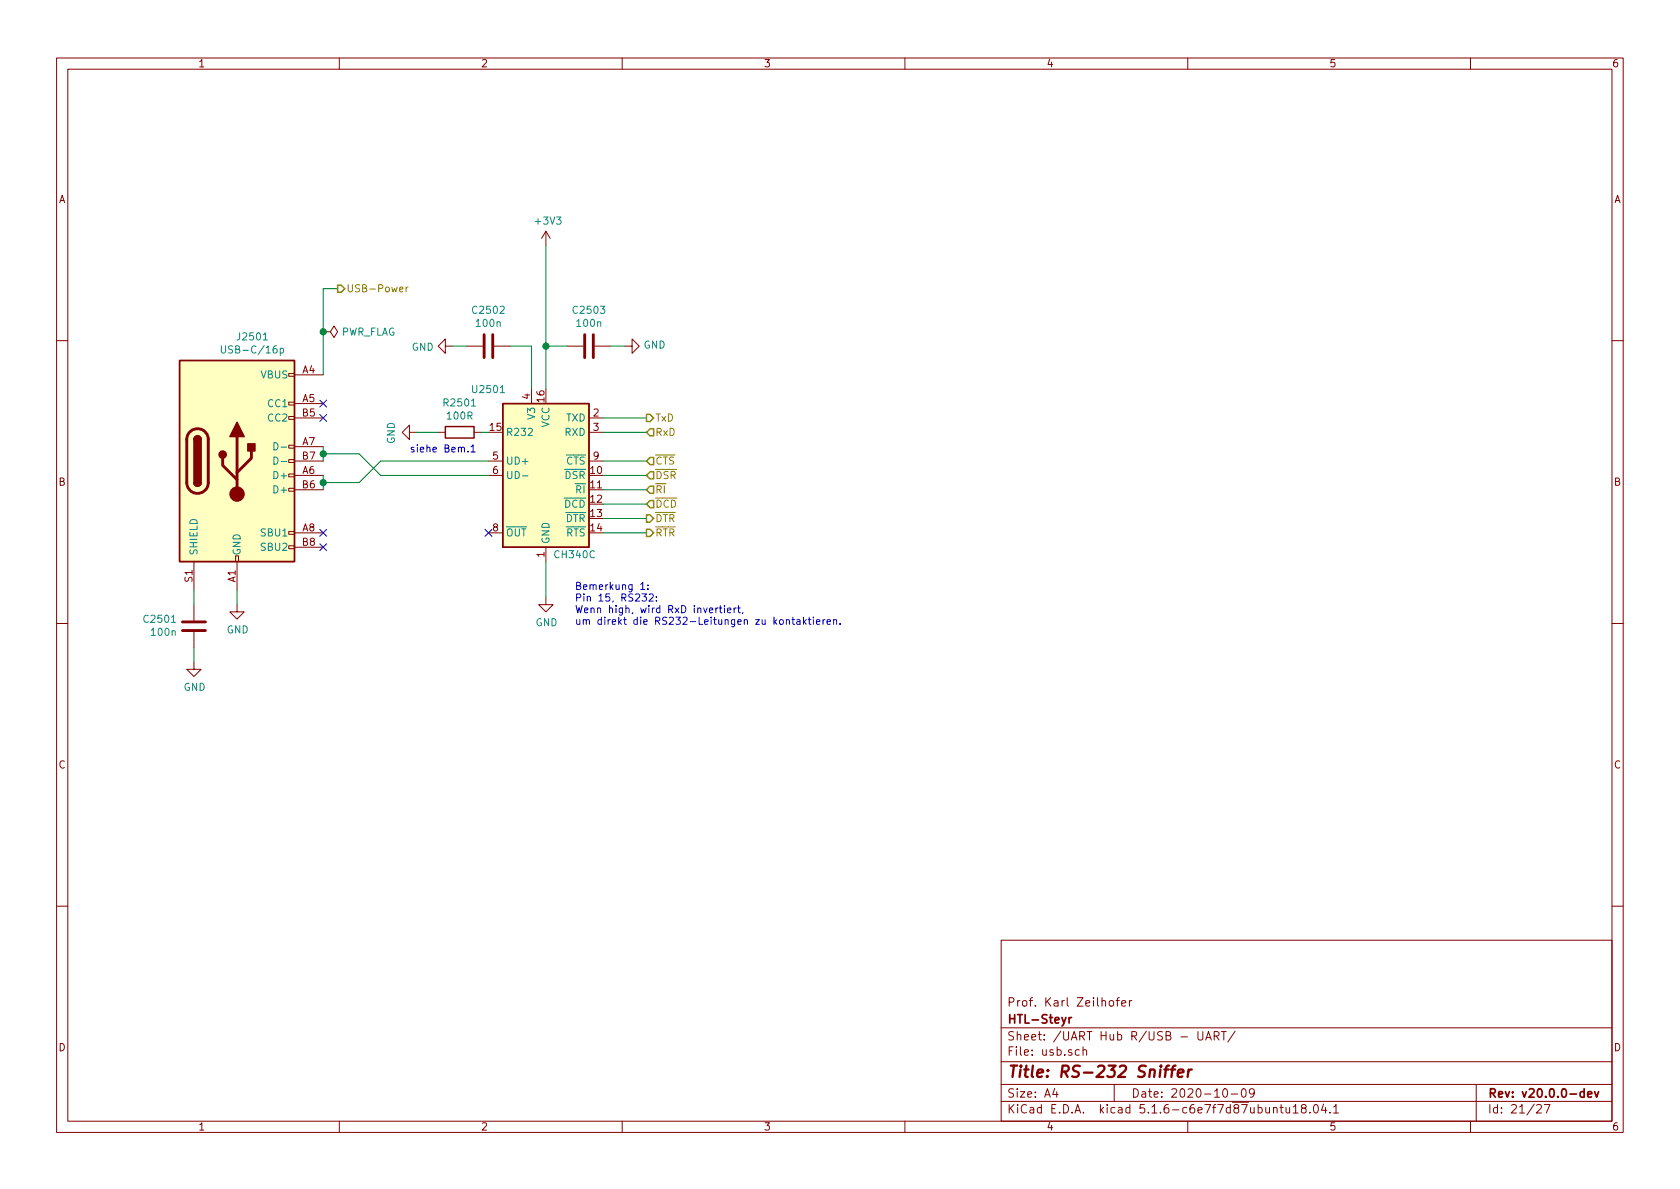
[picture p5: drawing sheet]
<svg xmlns="http://www.w3.org/2000/svg" width="297mm" height="210mm" viewBox="0 0 297 210" stroke-linecap="round" stroke-linejoin="round" font-family="sans-serif">
<g fill="none" stroke="#840000" stroke-width=".18">
<path d="M10 10.3h277v189.9h-277zM12 12.2h273v186.1h-273zM60 10.3v1.9M110 10.3v1.9M160 10.3v1.9M210 10.3v1.9M260 10.3v1.9M57.1 58.7h1.3l.7-1 .6 1-.6 1-.7-1M57.1 58.7h.1M96.5 40.9l-.7 1.3M96.5 40.9v2.5M96.5 40.9l.8 1.3"/>
<path d="M10 60.2h2M51.1 78.7h1v.5h-1zM51.1 73.7h1v.5h-1zM51.1 71.1h1v.5h-1zM51.1 66h1v.5h-1zM52.1 66.3h5M52.1 71.4h5M52.1 79h5M52.1 73.9h5M72.4 76.4v-1.2l-1.3 1.2 1.3 1.3v-1.3h1.3M77.5 76.4h1.2M78.7 61.2v-1.3l-1.2 1.3 1.2 1.3v-1.3h1.3"/>
<path d="M82.5 61.2h2.8M83.8 76.4h1.3M87.4 61.2h2.8M94 68.8v2.6M100.3 61.2h2.8M104.1 76.4h2.6M104.1 73.9h2.6M105.2 61.2h2.7M110.5 61.2h1.3v-1.3l1.2 1.3-1.2 1.3v-1.3M285 60.2h2M34.3 99.3v5.1M41.7 98.3h.5v1h-.5z"/>
<path d="M41.9 99.3v5.1M51.1 96.5h1v.5h-1zM51.1 94h1v.5h-1zM51.1 86.4h1v.5h-1zM51.1 83.8h1v.5h-1zM51.1 81.3h1v.5h-1zM52.1 84.1h5M52.1 94.2h5M52.1 86.6h5M52.1 81.5h5M52.1 96.8h5M86.4 84.1h2.5"/>
<path d="M86.4 94.2h2.5M86.4 81.5h2.5M96.5 96.8v2.5M104.1 81.5h2.6M10 110.3h2M34.3 117.1v1.3h1.3l-1.3 1.2-1.3-1.2h1.3M34.3 106.9v2.8M34.3 111.8v2.7M41.9 106.9v1.3h1.3l-1.3 1.3-1.3-1.3h1.3M96.5 105.7v1.2h1.3l-1.3 1.3-1.3-1.3h1.3M285 110.3h2M10 160.2h2"/>
<path d="M177 166.3h108v32h-108zM196.2 177.1l.2-.2 .4 .2 .1 .5-.1 .2-.4 .1-.2-.1zM197.3 176.9h.6M197.9 176.4l-.3 .1v.2v1.2M198.3 177.4l.8-.1-.1-.3-.4-.1-.3 .2 .1 .7h.6M199.7 176.9v1M200.1 176.9l-.3 .1-.1 .2M285 160.2h2M60 198.3v1.9M110 198.3v1.9M160 198.3v1.9M177 194.8h108"/>
<path d="M177 191.8h108M177 187.8h108M177 181.8h108M186.5 192.5l-.4 1h1M186.8 193v1M190.8 185.7l-.4-.1-.3 .3 .1 .6 .2 .1 .4-.1M191.5 185.7l.2-.1 .3 .1 .1 .9M191.5 185.1v1.5M197 191.8v3M210 198.3v1.9M211.8 182.4v1.2l.3 .3 .4-.1 .2-.2v-1.2M213.2 183.9l.5-1.5 .5 1.5"/>
<path d="M213.3 183.5h.7M214.7 183.2l.7-.1 .1-.2v-.3l-.3-.2h-.5v1.5M215 183.2l.5 .7M216 182.4h.8M216.3 192.7l.4-.2a.94 .94 0 0 1 0 1.5 .79 .79 0 0 1-.4-1.3zM216.4 182.4v1.5M217.7 193.5h1.1M218.4 182.3l-1.3 2M219.6 192.7l.4-.2a.94 .94 0 0 1 0 1.5 .82 .82 0 0 1-.4-1.3zM221.8 193.2l-.3 .3h-.3l-.3-.3v-.4l.2-.2 .4-.1 .2 .2a1.13 1.13 0 0 1-.2 1.2l-.4 .1M225.2 196l.2-.2 .3 .1 .1 .9M226.3 195.8h.6"/>
<path d="M226.5 195.3v1.3l.4 .2M227.4 195.8l.1 .9 .3 .1 .2-.1M228 195.8v1M228.7 195.8l.4-.5v1.5M228.7 196.8h.8M230.4 196l-.3-.2v-.3a.48 .48 0 0 1 .8 0l-.1 .4-.7 .2v.4l.3 .3h.3l.2-.3v-.4l-.2-.1M231.6 196.7v.1M232.4 195.4l.2-.1a.8 .8 0 0 1 .5 .8 .8 .8 0 0 1-.5 .7 1 1 0 0 1-.2-1.4zM234 195.2l-.3 1.1h.9M234.4 195.8v1M235.2 196.7v.1M235.8 195.8l.4-.5v1.5"/>
<path d="M235.8 196.8h.9M260 198.3v1.9M261 191.8v6.5M271.7 195.5l.2-.2h.4l.2 .5-.9 1h.9M273 195.3h1l-.6 1.5"/>
</g>
<path d="M189 179.9v1M189.5 179.9l-.5 .3M280.1 193.1l-.4-.1-.3 .3 .1 .6 .2 .1 .4-.1M280.1 192.5v1.5M280.7 193.5l.8-.1-.1-.3-.5-.1-.2 .2 .1 .7h.6M281.9 193l.4 1 .4-1" fill="none" stroke="#840000" stroke-width=".3"/>
<path d="M205.9 189.1h.7M206.7 188.4l-.4 .1-.1 .2-.2 1.7M207 189.1h.8M207.8 188.4l-.3 .1-.2 .2-.2 1.7M208.3 189.8l.9-.2v-.4h-.8l-.2 1 .3 .2 .5-.1M210.2 189.1l-.2 1.3M210.7 189.1a.54 .54 0 0 0-.6 .4" fill="none" stroke="#840000" stroke-width=".41"/>
<path d="M85.6 59.2v4M87.1 59.2v4M103.4 59.2v4M104.9 59.2v4M33.6 76.4a1.89 1.89 0 0 1 2.1-.5 1.89 1.89 0 0 1 1.1 1.8v7.6a1.9 1.9 0 0 1-1.9 1.9 1.9 1.9 0 0 1-1.9-1.9v-7.7l.1-.5zM41.9 77.2v10.2M44.4 79.8v1.2l-2.5 2.6M39.4 81v1.3l2.5 2.5M32.3 110h4M32.3 111.5h4" fill="none" stroke="#840000" stroke-width=".51"/>
<path d="M31.7 63.7h20.4v35.6h-20.4zM34.3 77.7a.63 .63 0 0 1 .6-.6 .63 .63 0 0 1 .7 .6M78.7 75.4h5.1v2.1h-5.1zM88.9 71.4h15.2v25.4h-15.2zM34.3 85.3a.63 .63 0 0 0 .6 .7 .63 .63 0 0 0 .7-.7" fill="none" stroke="#840000" stroke-width=".25"/>
<g fill="#ffffc2" stroke="#ffffc2" stroke-width=".18">
<path d="M31.7 63.7h20.4v35.6h-20.4z"/>
<path d="M88.9 71.4h15.2v25.4h-15.2z"/>
</g>
<g fill="#840000" stroke="#840000" stroke-width=".25">
<path d="M34.3 85.3h1.3a.63 .63 0 0 1-.7 .7 .63 .63 0 0 1-.6-.7z"/>
<path d="M34.5 77.3a.63 .63 0 0 1 .7-.2 .63 .63 0 0 1 .4 .6h-1.3z"/>
<path d="M34.3 77.7h1.3v7.6h-1.3z"/>
<path d="M43.8 78.5h1.3v1.3h-1.3z"/>
<path d="M41.9 74.7l1.3 2.5h-2.6z"/>
<circle cx="39.4" cy="80.4" r=".63"/>
</g>
<circle cx="41.9" cy="87.4" r="1.27" fill="#840000" stroke="#840000" stroke-width=".18"/>
<path d="M39.1 61.2v1l.3 .2h.4l.1-.2v-1M46.6 60.1h.7M48.4 78.3a.64 .64 0 0 1 .8 .6 .64 .64 0 0 1-.8 .6zM49.6 61.6h.3l.2 .2-.1 .6h-.4M49.6 61.6v1.3M49.7 79.1h1M48.4 80.8a.64 .64 0 0 1 .8 .7 .64 .64 0 0 1-.8 .6zM49.7 81.6h1M92.4 84.1h.9" fill="none" stroke="#008484" stroke-width=".18"/>
<g fill="none" stroke="#008400" stroke-width=".18">
<path d="M59.7 51h-2.6v15.3M96.5 43.4v25.4M57.1 79v2.5M73.7 76.4h3.8M80 61.2h2.5M85.1 76.4h1.3M90.2 61.2h3.8v7.6M96.5 61.2h3.8M106.7 73.9h7.6M106.7 76.4h7.6M107.9 61.2h2.6M57.1 80.3h6.4l3.8 3.8h19.1"/>
<path d="M57.1 84.1v2.5M86.4 81.5h-19.1l-3.8 3.8h-6.4M96.5 99.3v6.4M106.7 91.7h7.6M106.7 89.1h7.6M106.7 86.6h7.6M106.7 84.1h7.6M106.7 81.5h7.6M106.7 94.2h7.6M34.3 104.4v2.5M34.3 114.5v2.6M41.9 104.4v2.5"/>
</g>
<path d="M59.7 50.4h.6l.7 .6-.7 .7h-.6zM114.3 73.3h.6l.7 .6-.7 .6h-.6zM114.9 75.8h.7v1.3h-.7l-.6-.7zM114.3 93.6h.6l.7 .6-.7 .7h-.6zM114.3 91.1h.6l.7 .6-.7 .6h-.6zM114.9 80.9h.7v1.3h-.7l-.6-.7zM114.9 83.4h.7v1.3h-.7l-.6-.6zM114.9 86h.7v1.2h-.7l-.6-.6zM114.9 88.5h.7v1.3h-.7l-.6-.7z" fill="none" stroke="#848400" stroke-width=".25"/>
<path d="M70.7 51.2l.5-.1v-.3h-.4l-.1 .1v.7h.5M71.8 50.8v.8M72.2 50.8l-.4 .2" fill="none" stroke="#848400" stroke-width=".18"/>
<g fill="none" stroke="#0000c2" stroke-width=".18">
<path d="M82.7 79.8v.1M83.3 79l.3-.3v1.2M83.3 79.9h.7M113.3 103.3l.3-.3v1.2M113.3 104.2h.7M113.5 105h.8l-.4 .5 .3 .1v.6l-.1 .1-.6-.1M114.6 104.1v.1M114.6 103.4v.2M114.8 105.2l.5-.2 .2 .4-.8 .9h.8M116.1 106.2v.1M116.1 105.5v.1M126.6 107.5v.9"/>
<path d="M126.9 107.5l-.3 .2M127.2 107.5h.5M127.4 107.1v1.1l.3 .2M128.1 107.1v.1M128.1 107.5v.9M128.6 107.9l.6-.1v-.2l-.4-.1-.2 .2 .1 .6h.5M129.8 107.5v.9M130.1 107.5l-.2 .1-.1 .1M130.4 107.5h.5M130.6 107.1v1.1l.3 .2M131.4 108.3l-.2 .2M139 109.7l.2-.1h.3l.1 .8"/>
<path d="M140 109.6h.5M140.2 109.1v1.1l.3 .2M140.9 109.6h.5l.1 .8M141.5 109.9h-.5l-.2 .2 .1 .3h.6M142.1 109.1v1.3M142.2 109.9l.3 .5M142.5 109.6l-.4 .5M142.9 109.6h.5M143.1 109.1v1.1l.3 .2M143.8 109.1v.2M143.8 109.6v.8M144.3 110l.7-.1-.1-.3h-.3l-.3 .1 .1 .7h.5"/>
<path d="M145.5 109.6v.8M145.9 109.6h-.3l-.1 .2M146.2 110l.6-.1v-.3h-.4l-.2 .1 .1 .7h.5M147.4 109.7l.2-.1h.3v.8M147.4 109.6v.8M148.5 110.3v.1"/>
</g>
<g fill="#008400" stroke="#008400" stroke-width=".25">
<circle cx="96.5" cy="61.2" r=".51"/>
<circle cx="57.2" cy="85.3" r=".51"/>
<circle cx="57.2" cy="58.7" r=".51"/>
<circle cx="57.2" cy="80.3" r=".51"/>
</g>
<path d="M56.5 73.3l1.3 1.2M56.5 70.8l1.3 1.2M57.8 73.3l-1.3 1.2M57.8 70.8l-1.3 1.2M56.5 96.2l1.3 1.2M56.5 93.6l1.3 1.2M57.8 96.2l-1.3 1.2M57.8 93.6l-1.3 1.2M85.8 93.6l1.2 1.2M87 93.6l-1.2 1.2" fill="none" stroke="#000084" stroke-width=".18"/>
<text font-size="2.8" fill="#840000" x="178" y="190.5">Title: RS-232 Sniffer</text>
<g font-size="2.1" fill="#840000">
<text x="178" y="178">Prof. Karl Zeilhofer</text>
<text x="178" y="184">Sheet: /UART Hub R/USB - UART/</text>
<text x="178" y="181">HTL-Steyr</text>
<text x="178" y="186.7">File: usb.sch</text>
<text x="178" y="196.9">KiCad E.D.A. kicad 5.1.6-c6e7f7d87ubuntu18.04.1</text>
<text x="178" y="194.1">Size: A4</text>
<text x="200" y="194.1">Date: 2020-10-09</text>
<text x="263" y="194.1">Rev: v20.0.0-dev</text>
<text x="263" y="196.9">Id: 21/27</text>
</g>
<g font-size="1.8" fill="#840000">
<text x="35" y="11.9">1</text>
<text x="85" y="11.9">2</text>
<text x="135" y="11.9">3</text>
<text x="185" y="11.9">4</text>
<text x="235" y="11.9">5</text>
<text x="285" y="11.9">6</text>
<text x="10.4" y="35.9">A</text>
<text x="285.4" y="35.9">A</text>
<text x="53.5" y="66">A4</text>
<text x="53.5" y="71.1">A5</text>
<text x="93.7" y="70.6" transform="rotate(-90 93.7 70.6)">4</text>
<text x="96.3" y="71.1" transform="rotate(-90 96.3 71.1)">16</text>
<text x="53.5" y="73.7">B5</text>
<text x="86.7" y="76.2">15</text>
<text x="104.9" y="73.7">2</text>
<text x="104.9" y="76.2">3</text>
<text x="53.5" y="83.8">A6</text>
<text x="53.5" y="78.7">A7</text>
<text x="53.5" y="81.3">B7</text>
<text x="87.1" y="81.3">5</text>
<text x="87.1" y="83.8">6</text>
<text x="104.4" y="83.8">10</text>
<text x="104.9" y="81.3">9</text>
<text x="10.4" y="85.9">B</text>
<text x="53.5" y="86.4">B6</text>
<text x="104.4" y="86.4">11</text>
<text x="104.4" y="88.9">12</text>
<text x="285.4" y="85.9">B</text>
<text x="53.5" y="94">A8</text>
<text x="87.1" y="94">8</text>
<text x="104.4" y="91.4">13</text>
<text x="104.4" y="94">14</text>
<text x="53.5" y="96.5">B8</text>
<text x="96.3" y="98.5" transform="rotate(-90 96.3 98.5)">1</text>
<text x="34" y="102.9" transform="rotate(-90 34 102.9)">S1</text>
<text x="41.7" y="103" transform="rotate(-90 41.7 103)">A1</text>
<text x="10.4" y="135.9">C</text>
<text x="285.4" y="135.9">C</text>
<text x="10.4" y="185.9">D</text>
<text x="285.4" y="185.9">D</text>
<text x="35" y="199.9">1</text>
<text x="85" y="199.9">2</text>
<text x="135" y="199.9">3</text>
<text x="185" y="199.9">4</text>
<text x="235" y="199.9">5</text>
<text x="285" y="199.9">6</text>
</g>
<g font-size="1.8" fill="#008484">
<text x="94.8" y="39.7">+3V3</text>
<text x="60.2" y="59.4">PWR_FLAG</text>
<text x="83.8" y="55.5">C2502</text>
<text x="84.4" y="57.8">100n</text>
<text x="101.5" y="55.5">C2503</text>
<text x="102.1" y="57.8">100n</text>
<text x="40.1" y="62.5">USB-C/16p</text>
<text x="42.2" y="60.2">J2501</text>
<text x="72.8" y="62">GND</text>
<text x="113.8" y="61.6">GND</text>
<text x="46.2" y="66.9">VBUS</text>
<text x="78.7" y="71.9">R2501</text>
<text x="83.8" y="69.5">U2501</text>
<text x="47.5" y="72">CC1</text>
<text x="47.5" y="74.5">CC2</text>
<text x="79.2" y="74.2">100R</text>
<text x="89.4" y="77.1">R232</text>
<text x="94.6" y="74" transform="rotate(-90 94.6 74)">V3</text>
<text x="97.2" y="75.6" transform="rotate(-90 97.2 75.6)">VCC</text>
<text x="99.9" y="77.1">RXD</text>
<text x="100.1" y="74.5">TXD</text>
<text x="69.8" y="78.5" transform="rotate(-90 69.8 78.5)">GND</text>
<text x="89.4" y="82.2">UD+</text>
<text x="100.1" y="82.2">CTS</text>
<text x="48.7" y="84.7">D+</text>
<text x="48.7" y="87.2">D+</text>
<text x="89.4" y="84.7">UD-</text>
<text x="99.8" y="89.8">DCD</text>
<text x="99.9" y="84.7">DSR</text>
<text x="101.9" y="87.2">RI</text>
<text x="46.3" y="94.9">SBU1</text>
<text x="89.4" y="94.9">OUT</text>
<text x="100" y="92.3">DTR</text>
<text x="100.1" y="94.9">RTS</text>
<text x="34.9" y="98.3" transform="rotate(-90 34.9 98.3)">SHIELD</text>
<text x="42.5" y="98.3" transform="rotate(-90 42.5 98.3)">GND</text>
<text x="46.3" y="97.4">SBU2</text>
<text x="97.2" y="96.3" transform="rotate(-90 97.2 96.3)">GND</text>
<text x="98.2" y="98.7">CH340C</text>
<text x="25.7" y="110.1">C2501</text>
<text x="26.9" y="112.4">100n</text>
<text x="40.1" y="112">GND</text>
<text x="94.7" y="110.7">GND</text>
<text x="32.5" y="122.2">GND</text>
</g>
<g font-size="1.8" fill="#848400">
<text x="61.2" y="51.7">USB-Power</text>
<text x="115.8" y="77.1">RxD</text>
<text x="115.8" y="74.5">TxD</text>
<text x="115.8" y="82.2">CTS</text>
<text x="115.8" y="84.7">DSR</text>
<text x="115.8" y="87.2">RI</text>
<text x="115.8" y="89.8">DCD</text>
<text x="115.8" y="94.9">RTR</text>
<text x="115.8" y="92.3">DTR</text>
</g>
<g font-size="1.8" fill="#0000c2">
<text x="72.4" y="80">siehe Bem.1</text>
<text x="101.6" y="104.3">Bemerkung 1:</text>
<text x="101.6" y="106.4">Pin 15, RS232:</text>
<text x="101.6" y="108.4">Wenn high, wird RxD invertiert,</text>
<text x="101.6" y="110.5">um direkt die RS232-Leitungen zu kontaktieren.</text>
</g>
</svg>
